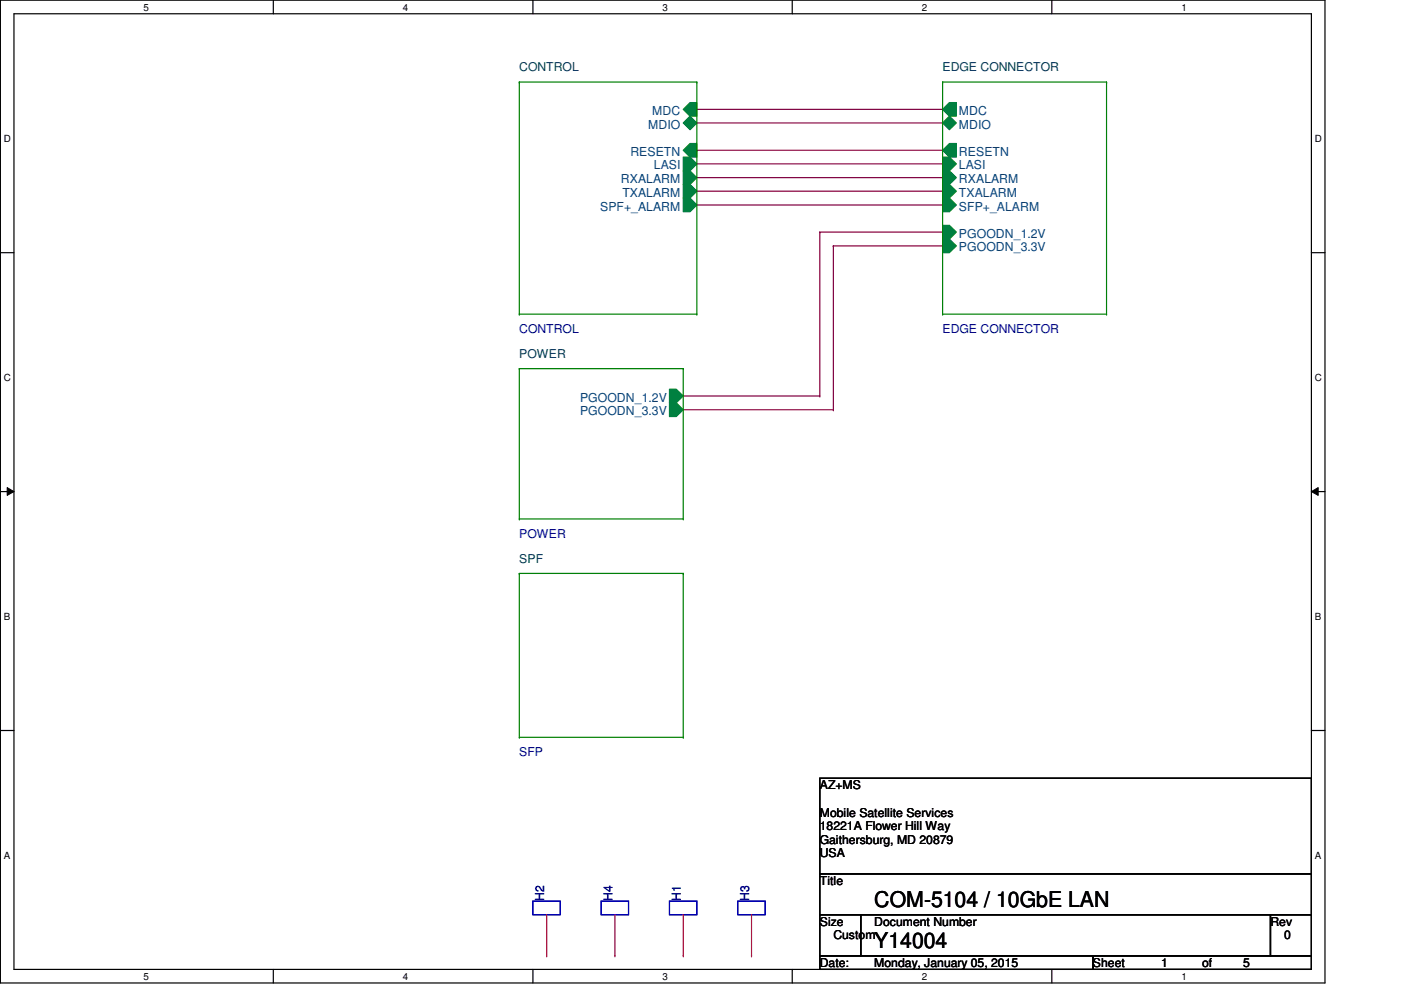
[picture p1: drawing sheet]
<svg xmlns="http://www.w3.org/2000/svg" width="297mm" height="210mm" viewBox="0 0 297 210" stroke-linecap="round" stroke-linejoin="round" font-family="sans-serif">
<path d="M.1 0h280.8v208.5h-280.8zM3 2.9h275v202.7h-275z" fill="none" stroke="#000" stroke-width=".25"/>
<g fill="#fff">
<path d="M30.4 .3h1.2v2.4h-1.2z"/>
<path d="M30.4 205.9h1.2v2.3h-1.2z"/>
</g>
<path d="M58 0v2.9M58 205.6v2.9" fill="none" stroke="#000" stroke-width=".25"/>
<g fill="#fff">
<path d="M85.4 .3h1.2v2.4h-1.2z"/>
<path d="M85.4 205.9h1.2v2.3h-1.2z"/>
</g>
<path d="M113 0v2.9M113 205.6v2.9" fill="none" stroke="#000" stroke-width=".25"/>
<g fill="#fff">
<path d="M140.5 .3h1.1v2.4h-1.1z"/>
<path d="M140.5 205.9h1.1v2.3h-1.1z"/>
</g>
<path d="M168 0v2.9M168 205.6v2.9" fill="none" stroke="#000" stroke-width=".25"/>
<g fill="#fff">
<path d="M195.4 .3h1.2v2.4h-1.2z"/>
<path d="M195.4 205.9h1.2v2.3h-1.2z"/>
</g>
<path d="M223 0v2.9M223 205.6v2.9" fill="none" stroke="#000" stroke-width=".25"/>
<g fill="#fff">
<path d="M250.5 .3h1.1v2.4h-1.1z"/>
<path d="M250.5 205.9h1.1v2.3h-1.1z"/>
<path d="M.8 28.2h1.5v2.4h-1.5z"/>
<path d="M278.8 28.2h1.4v2.4h-1.4z"/>
<path d="M.8 78.9h1.5v2.3h-1.5z"/>
<path d="M278.8 78.9h1.4v2.3h-1.4z"/>
</g>
<path d="M.1 53.6h2.9M278 53.6h2.9" fill="none" stroke="#000" stroke-width=".25"/>
<g fill="#fff">
<path d="M.8 129.6h1.4v2.3h-1.4z"/>
<path d="M278.8 129.6h1.3v2.3h-1.3z"/>
</g>
<path d="M.1 104.3h2.9M278 104.3h2.9" fill="none" stroke="#000" stroke-width=".25"/>
<path d="M1.5 103.4l1.5 .9-1.5 .8zM278 104.3l1.5-.9v1.7z" fill="#000"/>
<path d="M1.5 103.4l1.5 .9-1.5 .8zM278 104.3l1.5-.9v1.7z" fill="none" stroke="#000" stroke-width=".21"/>
<g fill="#fff">
<path d="M.8 180.3h1.4v2.3h-1.4z"/>
<path d="M278.8 180.3h1.3v2.3h-1.3z"/>
</g>
<path d="M.1 154.9h2.9M278 154.9h2.9M173.8 165.1h104.2v20.2h-104.2zM173.8 185.3h104.2v8.7h-104.2zM173.8 194h8.7v8.7h-8.7zM182.5 194h86.9v8.7h-86.9zM269.4 194h8.6v8.7h-8.6zM173.8 202.7h57.9v2.9h-57.9zM231.7 202.7h46.3v2.9h-46.3z" fill="none" stroke="#000" stroke-width=".25"/>
<g fill="none" stroke="#800040" stroke-width=".25">
<path d="M147.7 31.9h.1M147.7 23.2h52.2M147.7 26.1h52.2M147.7 34.8h52.2M147.7 37.7h52.2M147.7 31.9h52.2M199.9 23.2h.1M199.9 26.1h.1M199.9 34.8h.1M199.9 37.7h.1M147.7 40.6h52.2M147.7 43.5h52.2"/>
<path d="M173.8 49.2h.1M173.8 49.2v34.8M173.8 49.2h26.1M176.7 52.2h.1M176.7 52.2v34.7M176.7 52.2h23.2M199.9 40.6h.1M199.9 43.5h.1M199.9 49.2h.1M144.9 84h28.9M144.9 86.9h31.8M173.8 84h.1"/>
<path d="M176.7 86.9h.1"/>
</g>
<path d="M127.5 191.1h5.8v2.9h-5.8z" fill="none" stroke="#00f" stroke-width=".25"/>
<path d="M130.4 194v8.7M130.4 202.7h.1" fill="none" stroke="#f00" stroke-width=".25"/>
<path d="M144.9 31.9l1.4-1.5h1.4v2.9h-1.4z" fill-rule="evenodd" fill="#008040"/>
<path d="M144.9 31.9l1.4-1.5h1.4v2.9h-1.4z" fill="none" stroke="#008040" stroke-width=".25"/>
<path d="M144.9 23.2l1.4-1.4h1.4v2.8h-1.4z" fill-rule="evenodd" fill="#008040"/>
<path d="M144.9 23.2l1.4-1.4h1.4v2.8h-1.4z" fill="none" stroke="#008040" stroke-width=".25"/>
<path d="M144.9 26.1l1.4-1.5 1.4 1.5-1.4 1.4z" fill="#008040"/>
<path d="M144.9 26.1l1.4-1.5 1.4 1.5-1.4 1.4z" fill="none" stroke="#008040" stroke-width=".25"/>
<path d="M144.9 33.3h1.4l1.4 1.5-1.4 1.4h-1.4z" fill-rule="evenodd" fill="#008040"/>
<path d="M144.9 33.3h1.4l1.4 1.5-1.4 1.4h-1.4z" fill="none" stroke="#008040" stroke-width=".25"/>
<path d="M144.9 36.2h1.4l1.4 1.5-1.4 1.4h-1.4z" fill-rule="evenodd" fill="#008040"/>
<path d="M144.9 36.2h1.4l1.4 1.5-1.4 1.4h-1.4z" fill="none" stroke="#008040" stroke-width=".25"/>
<path d="M144.9 39.1h1.4l1.4 1.5-1.4 1.4h-1.4z" fill-rule="evenodd" fill="#008040"/>
<path d="M144.9 39.1h1.4l1.4 1.5-1.4 1.4h-1.4z" fill="none" stroke="#008040" stroke-width=".25"/>
<path d="M144.9 42h1.4l1.4 1.5-1.4 1.4h-1.4z" fill-rule="evenodd" fill="#008040"/>
<path d="M144.9 42h1.4l1.4 1.5-1.4 1.4h-1.4z" fill="none" stroke="#008040" stroke-width=".25"/>
<path d="M110.1 17.4h.1M110.1 17.4h37.6M110.1 17.4v49.2M147.7 17.4h.1M147.7 17.4v49.2M110.1 66.6h.1M110.1 66.6h37.6M147.7 66.6h.1" fill="none" stroke="#008000" stroke-width=".25"/>
<path d="M113 191.1h5.8v2.9h-5.8z" fill="none" stroke="#00f" stroke-width=".25"/>
<path d="M115.9 194v8.7M115.9 202.7h.1" fill="none" stroke="#f00" stroke-width=".25"/>
<path d="M141.9 85.4h1.5l1.5 1.5-1.5 1.4h-1.5z" fill-rule="evenodd" fill="#008040"/>
<path d="M141.9 85.4h1.5l1.5 1.5-1.5 1.4h-1.5z" fill="none" stroke="#008040" stroke-width=".25"/>
<path d="M141.9 82.5h1.5l1.5 1.5-1.5 1.4h-1.5z" fill-rule="evenodd" fill="#008040"/>
<path d="M141.9 82.5h1.5l1.5 1.5-1.5 1.4h-1.5z" fill="none" stroke="#008040" stroke-width=".25"/>
<path d="M110.1 78.2h.1M110.1 78.2h34.8M110.1 78.2v31.9M144.9 78.2h.1M144.9 78.2v31.9M110.1 110.1h.1M110.1 110.1h34.8M144.9 110.1h.1" fill="none" stroke="#008000" stroke-width=".25"/>
<path d="M156.4 191.1h5.8v2.9h-5.8z" fill="none" stroke="#00f" stroke-width=".25"/>
<path d="M159.3 194v8.7M159.3 202.7h.1" fill="none" stroke="#f00" stroke-width=".25"/>
<path d="M199.9 26.1l1.4-1.5 1.5 1.5-1.5 1.4z" fill="#008040"/>
<path d="M199.9 26.1l1.4-1.5 1.5 1.5-1.5 1.4z" fill="none" stroke="#008040" stroke-width=".25"/>
<path d="M199.9 23.2l1.4-1.4h1.5v2.8h-1.5z" fill-rule="evenodd" fill="#008040"/>
<path d="M199.9 23.2l1.4-1.4h1.5v2.8h-1.5z" fill="none" stroke="#008040" stroke-width=".25"/>
<path d="M199.9 31.9l1.4-1.5h1.5v2.9h-1.5z" fill-rule="evenodd" fill="#008040"/>
<path d="M199.9 31.9l1.4-1.5h1.5v2.9h-1.5z" fill="none" stroke="#008040" stroke-width=".25"/>
<path d="M199.9 36.2h1.4l1.5 1.5-1.5 1.4h-1.4z" fill-rule="evenodd" fill="#008040"/>
<path d="M199.9 36.2h1.4l1.5 1.5-1.5 1.4h-1.4z" fill="none" stroke="#008040" stroke-width=".25"/>
<path d="M199.9 39.1h1.4l1.5 1.5-1.5 1.4h-1.4z" fill-rule="evenodd" fill="#008040"/>
<path d="M199.9 39.1h1.4l1.5 1.5-1.5 1.4h-1.4z" fill="none" stroke="#008040" stroke-width=".25"/>
<path d="M199.9 42h1.4l1.5 1.5-1.5 1.4h-1.4z" fill-rule="evenodd" fill="#008040"/>
<path d="M199.9 42h1.4l1.5 1.5-1.5 1.4h-1.4z" fill="none" stroke="#008040" stroke-width=".25"/>
<path d="M199.9 33.3h1.4l1.5 1.5-1.5 1.4h-1.4z" fill-rule="evenodd" fill="#008040"/>
<path d="M199.9 33.3h1.4l1.5 1.5-1.5 1.4h-1.4z" fill="none" stroke="#008040" stroke-width=".25"/>
<path d="M199.9 50.7h1.4l1.5 1.5-1.5 1.4h-1.4z" fill-rule="evenodd" fill="#008040"/>
<path d="M199.9 50.7h1.4l1.5 1.5-1.5 1.4h-1.4z" fill="none" stroke="#008040" stroke-width=".25"/>
<path d="M199.9 47.8h1.4l1.5 1.4-1.5 1.5h-1.4z" fill-rule="evenodd" fill="#008040"/>
<path d="M199.9 47.8h1.4l1.5 1.4-1.5 1.5h-1.4z" fill="none" stroke="#008040" stroke-width=".25"/>
<g fill="none" stroke="#008000" stroke-width=".25">
<path d="M199.9 17.4h.1M199.9 17.4h34.7M199.9 17.4v49.2M234.6 17.4h.1M234.6 17.4v49.2M199.9 66.6h.1M199.9 66.6h34.7M234.6 66.6h.1M110.1 121.6h.1M110.1 121.6h34.8M110.1 121.6v34.8M144.9 121.6h.1"/>
<path d="M144.9 121.6v34.8M110.1 156.4h.1M110.1 156.4h34.8M144.9 156.4h.1"/>
</g>
<path d="M141.9 191.1h5.8v2.9h-5.8z" fill="none" stroke="#00f" stroke-width=".25"/>
<path d="M144.9 194v8.7M144.9 202.7h.1" fill="none" stroke="#f00" stroke-width=".25"/>
<g font-size="4.6">
<text x="185.4" y="192.4">COM-5104 / 10GbE LAN</text>
<text x="185.4" y="201.1">Y14004</text>
</g>
<g font-size="2.6" fill="#004040">
<text x="110.1" y="15.1">CONTROL</text>
<text x="199.9" y="15.1">EDGE CONNECTOR</text>
<text x="110.1" y="75.9">POWER</text>
<text x="110.1" y="119.3">SPF</text>
</g>
<g font-size="2.6" fill="#004080">
<text x="137.5" y="27.3">MDIO</text>
<text x="138.3" y="24.4">MDC</text>
<text x="203.3" y="27.3">MDIO</text>
<text x="203.3" y="24.4">MDC</text>
<text x="133.6" y="33.1">RESETN</text>
<text x="138.6" y="35.9">LASI</text>
<text x="203.3" y="33.1">RESETN</text>
<text x="203.3" y="35.9">LASI</text>
<text x="131.7" y="38.9">RXALARM</text>
<text x="131.9" y="41.7">TXALARM</text>
<text x="203.3" y="38.9">RXALARM</text>
<text x="203.3" y="41.7">TXALARM</text>
<text x="127.3" y="44.7">SPF+_ALARM</text>
<text x="203.3" y="44.7">SFP+_ALARM</text>
<text x="203.3" y="53.3">PGOODN_3.3V</text>
<text x="203.3" y="50.4">PGOODN_1.2V</text>
<text x="123" y="88.1">PGOODN_3.3V</text>
<text x="123" y="85.2">PGOODN_1.2V</text>
</g>
<g font-size="2.6" fill="#000080">
<text x="110.1" y="70.7">CONTROL</text>
<text x="199.9" y="70.7">EDGE CONNECTOR</text>
<text x="110.1" y="114.1">POWER</text>
<text x="110.1" y="160.4">SFP</text>
<text x="115.4" y="191.1" transform="rotate(-90 115.4 191.1)">H2</text>
<text x="129.9" y="191.1" transform="rotate(-90 129.9 191.1)">H4</text>
<text x="144.4" y="191.1" transform="rotate(-90 144.4 191.1)">H1</text>
<text x="158.8" y="191.1" transform="rotate(-90 158.8 191.1)">H3</text>
</g>
<g font-size="2.6">
<text x="173.8" y="167.4">AZ+MS</text>
<text x="173.8" y="173.2">Mobile Satellite Services</text>
<text x="173.8" y="176.1">18221A Flower Hill Way</text>
<text x="173.8" y="179">Gaithersburg, MD 20879</text>
<text x="173.8" y="181.9">USA</text>
<text x="173.8" y="187.7">Title</text>
<text x="173.8" y="196.3">Size</text>
<text x="185.4" y="196.3">Document Number</text>
<text x="269.4" y="196.3">Rev</text>
<text x="176.7" y="199.3">Custom</text>
<text x="272.2" y="199.3">0</text>
<text x="173.8" y="205.1">Date:</text>
<text x="185.4" y="205.1">Monday, January 05, 2015</text>
<text x="231.7" y="205.1">Sheet</text>
<text x="246.2" y="205.1">1</text>
<text x="254.9" y="205.1">of</text>
<text x="263.6" y="205.1">5</text>
</g>
<g font-size="2.1">
<text x="30.4" y="2.2">5</text>
<text x="85.4" y="2.2">4</text>
<text x="140.5" y="2.2">3</text>
<text x="195.4" y="2.2">2</text>
<text x="250.5" y="2.2">1</text>
<text x=".8" y="30.1">D</text>
<text x="278.8" y="30.1">D</text>
<text x=".8" y="80.8">C</text>
<text x="278.8" y="80.8">C</text>
<text x=".8" y="131.5">B</text>
<text x="278.8" y="131.5">B</text>
<text x=".8" y="182.2">A</text>
<text x="278.8" y="182.2">A</text>
<text x="30.4" y="207.8">5</text>
<text x="85.4" y="207.8">4</text>
<text x="140.5" y="207.8">3</text>
<text x="195.4" y="207.8">2</text>
<text x="250.5" y="207.8">1</text>
</g>
</svg>
